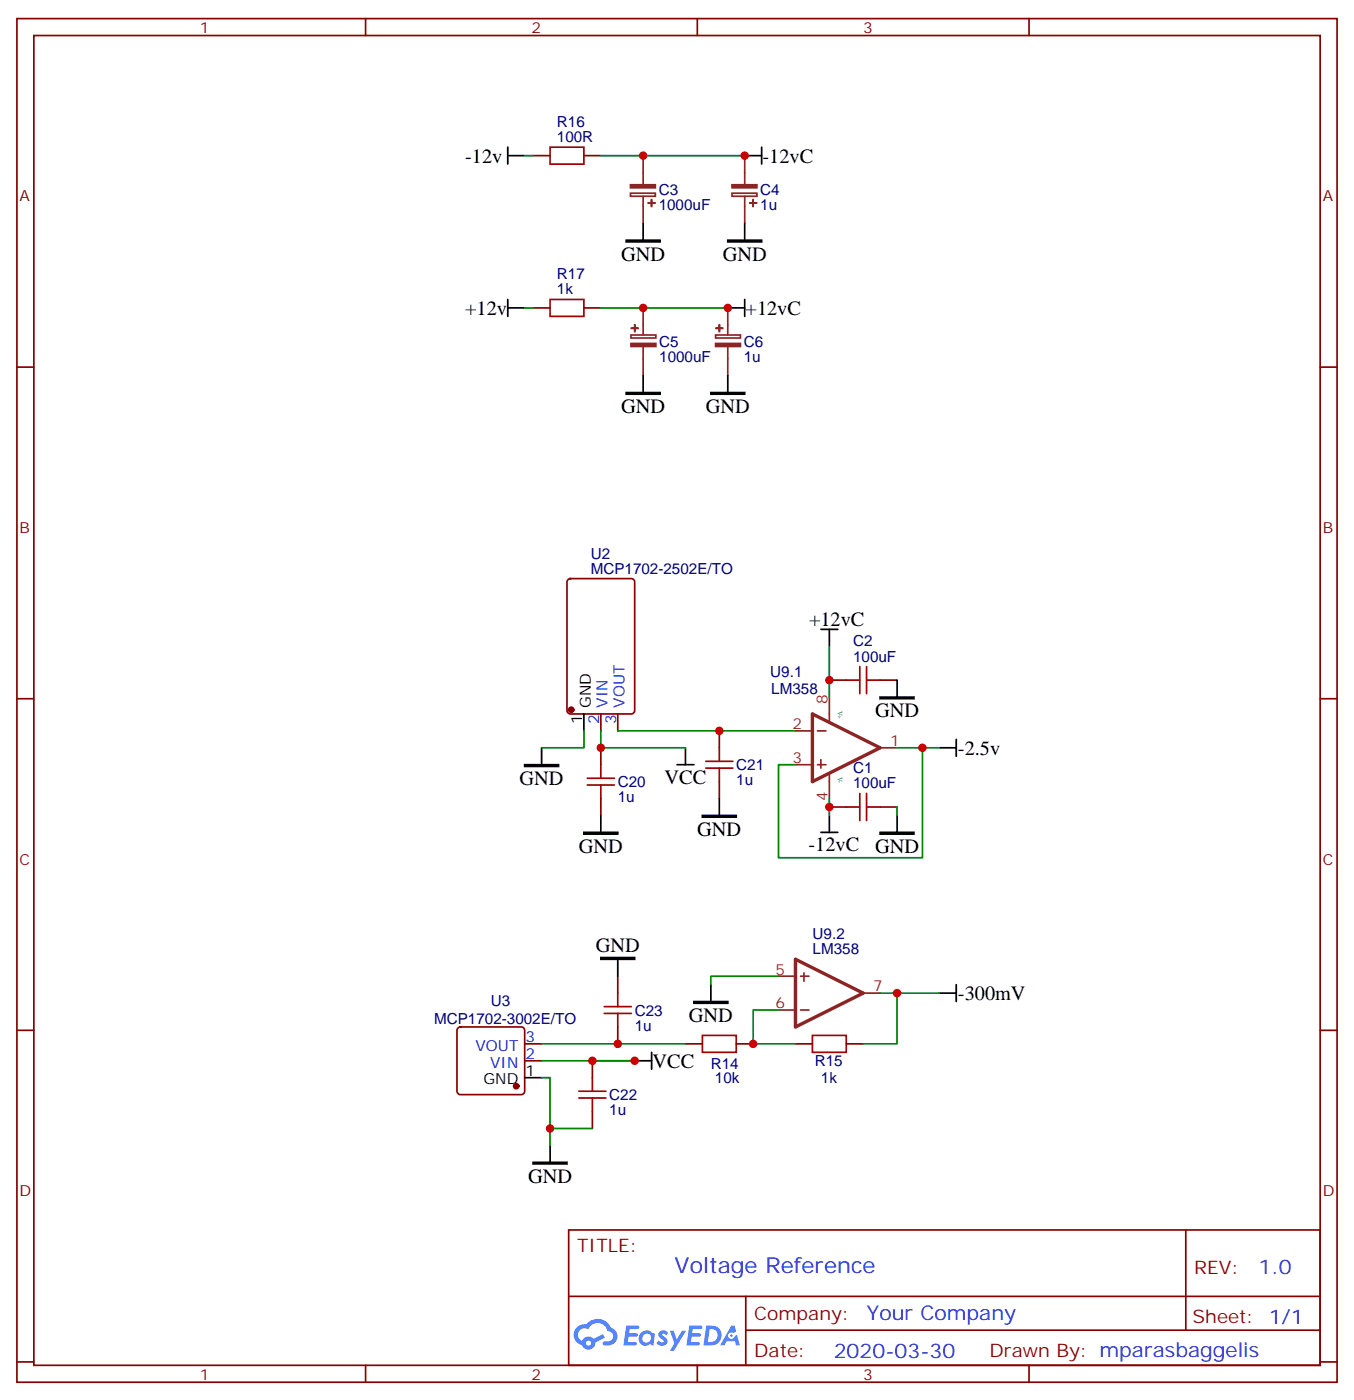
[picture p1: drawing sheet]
<svg xmlns="http://www.w3.org/2000/svg" width="282mm" height="292mm" viewBox="0 0 282 292" stroke-linecap="round" stroke-linejoin="round" font-family="sans-serif">
<g fill="none" stroke="#870000" stroke-width=".35">
<path d="M3.5 3.9h275.2v284.3h-275.2zM7.1 7.4h268.1v277.3h-268.1zM76.2 3.9v3.5M145.3 3.9v3.5M214.5 3.9v3.5M3.5 76.6h3.6M275.2 76.6h3.5M3.5 145.7h3.6M275.2 145.7h3.5M3.5 214.8h3.6M275.2 214.8h3.5M118.5 256.5h156.7v28.2h-156.7z"/>
<path d="M247.2 256.5v20.9M118.6 270.3h156.4M155.4 277.4h119.6M155.4 270.3v14.1M3.5 284h3.6M76.2 284.7v3.5M145.3 284.7v3.5M214.5 284.7v3.5M275.2 284h3.5"/>
</g>
<g fill="#5487ff">
<path d="M137.5 277.6a1.22 1.22 0 0 1 1.7 .3l-.3 .6a.47 .47 0 0 0-.4-.4 .47 .47 0 0 0-.5 .2l.1 .1a1.55 1.55 0 0 1 1 1.5 1.34 1.34 0 0 1-2.3 .2l.5-.6 .7 .4a.29 .29 0 0 0 .4-.2 .29 .29 0 0 0-.3-.3 1.04 1.04 0 0 1-.6-1.8z"/>
<path d="M130.5 276.4h2.1a.43 .43 0 0 1 .5 .1 .43 .43 0 0 1 .1 .5l-.3 .1h-1.6l-.2 .9h1.6a.37 .37 0 0 1 .3 .4 .37 .37 0 0 1-.4 .3h-1.6l-.1 1.1h1.2a.43 .43 0 0 1 .5 .1 .43 .43 0 0 1 .1 .5l-.3 .2h-2.5z"/>
<path d="M143.7 276.4h2.1a.43 .43 0 0 1 .5 .1 .43 .43 0 0 1 .1 .5l-.4 .1h-1.6l-.1 .9h1.5a.37 .37 0 0 1 .3 .4 .37 .37 0 0 1-.4 .3h-1.5l-.2 1.1h1.3a.43 .43 0 0 1 .5 .1 .43 .43 0 0 1 .1 .5l-.4 .1h-2.4z"/>
<path d="M152.4 276.4h.7l.3 1.3-.6 .3a.69 .69 0 0 0-1 .2 .69 .69 0 0 0 .5 1 .69 .69 0 0 0 .8-.6l.5-.3 .6 2.2h-.8l-.2-.8h-1.7l-.5 .8h-.9z"/>
<path d="M139.6 277.5h.8l.6 1.8 1.1-1.8h.9l-2.5 4.2h-.9l.9-1.6z"/>
<path d="M147.2 276.4l-.6 4.2h1.4a2.11 2.11 0 0 0 2.4-2.2 2.11 2.11 0 0 0-2.5-2zM147.9 277.1a1.39 1.39 0 0 1 1.7 1.5 1.39 1.39 0 0 1-1.8 1.2h-.3z"/>
<path d="M133.5 278a1.47 1.47 0 0 0-.1 2.1 1.47 1.47 0 0 0 2.1 .1l.7 .4 .3-2.3-.2-.3h-.4a1.49 1.49 0 0 0-2.4 0zM134.2 278.4a.92 .92 0 0 1 1.5 .5 .92 .92 0 0 1-1.2 1 .9 .9 0 0 1-.3-1.5z"/>
<path d="M120.2 276.8a2.18 2.18 0 0 0 1.1 3.7 1.44 1.44 0 0 0 1.6 .9 1.44 1.44 0 0 0 1.2-1.5l2-1-.4-.7-2 1a1.47 1.47 0 0 0-2.4 .4 1.39 1.39 0 0 1-.6-1.9 1.39 1.39 0 0 1 2-.5 2.08 2.08 0 0 1 2.1-1.3 2.08 2.08 0 0 1 1.8 1.7 1.07 1.07 0 0 1 1.2 1 1.07 1.07 0 0 1-1 1.1h-.7a.43 .43 0 0 0-.5 .4 .43 .43 0 0 0 .4 .5 2 2 0 0 0 2.4-1.1 2 2 0 0 0-.6-2.5l-.5-.2a2.98 2.98 0 0 0-5.1-.7l-1 .1zM122.1 280.1a.55 .55 0 0 1 1.1 0 .55 .55 0 0 1-1.1 0z"/>
<circle cx="152.5" cy="278.5" r=".26"/>
</g>
<g fill="none" stroke="#8c2424" stroke-width=".35">
<path d="M134.1 32.5v6M155.2 32.5v6M131.4 40.3h5.2v.6h-5.2zM134.1 40.9v5.7M152.6 40.3h5.2v.6h-5.2zM155.2 40.9v5.7M131.5 69.8h5.2v.7h-5.2zM134.1 64.2v5.6M134.1 72.3v6M149.2 69.8h5.1v.7h-5.1zM151.7 64.2v5.6M151.7 72.3v6"/>
<path d="M165.8 159.5h3.5M165.8 152.4h3.5M170.4 159.5h1.8M170.4 152.4h1.8M171.1 158.4v1.8M172.9 145.3v5.3M183.4 155.9h3.6M172.9 161.2v5.3M162.3 203.6h3.5M162.3 210.6h3.5M166.9 203.6h1.7M166.9 210.6h1.7"/>
<path d="M167.6 202.8v1.8M179.9 207.1h3.5"/>
</g>
<path d="M169.3 148.9l14.1 7-14.1 7.1zM165.8 200l14.1 7.1-14.1 7z" fill="none" stroke="#8c2424" stroke-width=".71"/>
<g fill="none" stroke="#a10000" stroke-width=".35">
<path d="M114.7 30.7h7v3.5h-7zM114.7 62.4h7v3.6h-7zM179.2 139v5.6M180.6 139v5.6M125.2 159.5v2.8M147.1 158.8h5.7M149.9 155.9v2.9M176.4 141.8h2.8M180.6 141.8h2.8M122.4 163.7h5.7M122.4 162.3h5.7M125.2 163.7v2.8"/>
<path d="M147.1 160.2h5.7M149.9 160.2v2.8M176.4 168.3h2.8M179.2 165.5v5.6M180.6 165.5v5.6M180.6 168.3h2.8M125.9 209.9h5.7M125.9 211.3h5.7M128.8 207.1v2.8M128.8 211.3v2.8M146.4 215.9h7.1v3.5h-7.1zM169.3 215.9h7.1v3.5h-7.1z"/>
<path d="M120.6 229h5.7M120.6 227.5h5.7M123.5 224.7v2.8M123.5 229v2.8"/>
</g>
<g fill="none" stroke="#870000" stroke-width=".35">
<path d="M111.1 32.5h3.6M121.7 32.5h3.5M111.1 64.2h3.6M121.7 64.2h3.5M118.4 120.9l.5-.3h12.7a.71 .71 0 0 1 .7 .8v26.8a.76 .76 0 0 1-.7 .7h-12.7a.76 .76 0 0 1-.7-.7v-26.8zM125.2 148.9v3.5M125.2 155.9v3.6M128.8 148.9v3.5M149.9 152.4v3.5M172.9 141.8h3.5M183.4 141.8h3.6M125.2 166.5v3.5"/>
<path d="M149.9 163v3.5M172.9 168.3h3.5M183.4 168.3h3.6M95.5 214.3l.5-.2h12.7a.71 .71 0 0 1 .7 .7v12.7a.76 .76 0 0 1-.7 .7h-12.7a.76 .76 0 0 1-.8-.7v-12.7zM109.4 217.7h3.5M128.8 203.6v3.5M128.8 214.1v3.6M142.9 217.7h3.5M153.5 217.7h3.5M165.8 217.7h3.5M176.4 217.7h3.5M109.4 221.2h3.5"/>
<path d="M123.5 221.2v3.5M123.5 231.8v3.5"/>
</g>
<g fill="#8c2424" stroke="#8c2424" stroke-width=".35">
<path d="M131.4 38.5h5.2v.7h-5.2z"/>
<path d="M135.1 42.3h1.4z"/>
<path d="M135.8 41.6v1.4z"/>
<path d="M152.6 38.5h5.2v.7h-5.2z"/>
<path d="M156.3 42.3h1.4z"/>
<path d="M157 41.6v1.4z"/>
<path d="M131.5 71.6h5.2v.6h-5.2z"/>
<path d="M131.6 68.4l1.4 .1z"/>
<path d="M132.3 67.7v1.4z"/>
<path d="M149.2 71.6h5.1v.6h-5.1z"/>
<path d="M149.2 68.4l1.4 .1z"/>
<path d="M149.9 67.7l.1 1.4z"/>
</g>
<g fill="#870000" stroke="#870000" stroke-width=".35">
<circle cx="107.6" cy="226.5" r=".53"/>
<circle cx="119.1" cy="148" r=".53"/>
</g>
<g fill="none" stroke="#000" stroke-width=".35">
<path d="M105.8 32.5h3.6M105.8 30.7v3.5M155.2 32.5h3.5M158.7 30.7v3.5M134.1 46.6v3.5M155.2 46.6v3.5M105.8 64.2h3.6M105.8 62.4v3.6M134.1 78.3v3.5M151.7 78.3v3.5M151.7 64.2h3.5M155.2 62.4v3.6"/>
<path d="M171.1 131.2h3.5M172.9 131.2v3.6M112.9 155.9v3.6M121.7 148.9v3.5M141.1 159.5h3.5M142.9 155.9v3.6M187 141.8v3.5M195.8 155.9h3.5M199.3 154.2v3.5M125.2 170v3.6M149.9 166.5v3.5M171.1 173.6h3.5"/>
<path d="M172.9 170v3.6M187 170v3.6M128.8 200v3.6M135.8 219.4v3.6M148.2 205.3v3.5M195.8 207.1h3.5M199.3 205.3v3.5M109.4 224.7h3.5M114.7 238.8v3.6M132.3 221.2h3.5"/>
</g>
<path d="M130.5 50.1h7.1v.3h-7.1zM151.7 50.1h7v.3h-7zM130.5 81.8h7.1v.4h-7.1zM148.2 81.8h7v.4h-7zM109.4 159.5h7v.3h-7zM183.4 145.3h7.1v.4h-7.1zM121.7 173.6h7.1v.3h-7.1zM146.4 170h7.1v.4h-7.1zM183.4 173.6h7.1v.3h-7.1zM125.2 199.7h7.1v.3h-7.1zM144.6 208.8h7.1v.4h-7.1zM111.1 242.4h7.1v.3h-7.1z" fill="#000" stroke="#000" stroke-width=".35"/>
<g fill="none" stroke="#008700" stroke-width=".35">
<path d="M109.4 32.5h1.7M125.2 32.5h30M109.4 64.2h1.7M125.2 64.2h26.5M172.9 134.8v10.5M121.7 152.4v3.5h-8.8M125.2 152.4v3.5h17.7M128.8 152.4h37M187 155.9h5.3M195.8 155.9h-3.5v23h-30v-19.4h3.5M172.9 166.5v3.5M187 168.3v1.7"/>
<path d="M112.9 217.7h30M162.3 203.6h-14.1v1.7M162.3 210.6h-5.3v7.1h8.8M183.4 207.1h12.4M187 207.1v10.6h-7.1M112.9 224.7h1.8v14.1M112.9 221.2h19.4M114.7 235.3h8.8"/>
</g>
<g fill="#c00">
<circle cx="192.3" cy="155.9" r=".88"/>
<circle cx="157" cy="217.7" r=".88"/>
<circle cx="187" cy="207.1" r=".88"/>
<circle cx="172.9" cy="168.3" r=".88"/>
<circle cx="172.9" cy="141.8" r=".88"/>
<circle cx="134.1" cy="64.2" r=".88"/>
<circle cx="151.7" cy="64.2" r=".88"/>
<circle cx="155.2" cy="32.5" r=".88"/>
<circle cx="134.1" cy="32.5" r=".88"/>
<circle cx="125.2" cy="155.9" r=".88"/>
<circle cx="149.9" cy="152.4" r=".88"/>
<circle cx="132.3" cy="221.2" r=".88"/>
<circle cx="123.5" cy="221.2" r=".88"/>
<circle cx="114.7" cy="235.3" r=".88"/>
<circle cx="128.8" cy="217.7" r=".88"/>
</g>
<text font-size="4.6" fill="#00f" x="140.6" y="265.5">Voltage Reference</text>
<g font-size="4.2">
<text x="96.9" y="33.9">-12v</text>
<text x="158.9" y="33.9">-12vC</text>
<text x="129.5" y="54.3">GND</text>
<text x="150.6" y="54.3">GND</text>
<text x="96.9" y="65.6">+12v</text>
<text x="155.4" y="65.6">+12vC</text>
<text x="129.5" y="86.1">GND</text>
<text x="147.1" y="86.1">GND</text>
<text x="168.6" y="130.5">+12vC</text>
<text x="182.4" y="149.6">GND</text>
<text x="199.7" y="157.3">-2.5v</text>
<text x="108.3" y="163.7">GND</text>
<text x="138.5" y="163.4">VCC</text>
<text x="120.6" y="177.8">GND</text>
<text x="145.3" y="174.3">GND</text>
<text x="168.5" y="177.5">-12vC</text>
<text x="182.4" y="177.8">GND</text>
<text x="124.2" y="198.6">GND</text>
<text x="199.7" y="208.5">-300mV</text>
<text x="143.6" y="213.1">GND</text>
<text x="136" y="222.6">VCC</text>
<text x="110.1" y="246.6">GND</text>
</g>
<g font-size="4.2" fill="#00f">
<text x="262.3" y="265.7">1.0</text>
<text x="180.7" y="275.3">Your Company</text>
<text x="173.8" y="283.1">2020-03-30</text>
</g>
<g font-size="3.9" fill="#800">
<text x="120.3" y="261.1">TITLE:</text>
<text x="248.9" y="265.7">REV:</text>
<text x="157.2" y="275.3">Company:</text>
<text x="248.6" y="275.9">Sheet: 1/1</text>
<text x="157.2" y="282.9">Date:</text>
<text x="206.2" y="283">Drawn By: mparasbaggelis</text>
</g>
<g font-size="3.2" fill="#800">
<text x="41.6" y="6.9">1</text>
<text x="110.8" y="6.9">2</text>
<text x="179.9" y="6.9">3</text>
<text x="4.1" y="42">A</text>
<text x="275.7" y="42">A</text>
<text x="4.1" y="111.1">B</text>
<text x="275.7" y="111.1">B</text>
<text x="4.1" y="180.3">C</text>
<text x="275.7" y="180.3">C</text>
<text x="4.1" y="249.4">D</text>
<text x="275.7" y="249.4">D</text>
<text x="41.6" y="287.7">1</text>
<text x="110.8" y="287.7">2</text>
<text x="179.9" y="287.7">3</text>
</g>
<g font-size="3.2" fill="#000080">
<text x="116.1" y="29.6">100R</text>
<text x="116.1" y="26.4">R16</text>
<text x="137.3" y="40.6">C3</text>
<text x="158.5" y="40.6">C4</text>
<text x="137.3" y="43.8">1000uF</text>
<text x="158.5" y="43.8">1u</text>
<text x="116.1" y="58.2">R17</text>
<text x="116.1" y="61.4">1k</text>
<text x="137.4" y="75.6">1000uF</text>
<text x="137.4" y="72.4">C5</text>
<text x="155" y="75.6">1u</text>
<text x="155" y="72.4">C6</text>
<text x="123.1" y="119.6">MCP1702-2502E/TO</text>
<text x="123.1" y="116.5">U2</text>
<text x="177.8" y="137.9">100uF</text>
<text x="177.8" y="134.7">C2</text>
<text x="160.6" y="141.2">U9.1</text>
<text x="160.8" y="144.7">LM358</text>
<text x="153.5" y="160.6">C21</text>
<text x="177.8" y="161.2">C1</text>
<text x="128.8" y="167.3">1u</text>
<text x="128.8" y="164.1">C20</text>
<text x="153.5" y="163.8">1u</text>
<text x="177.8" y="164.4">100uF</text>
<text x="169.4" y="195.7">U9.2</text>
<text x="169.4" y="198.9">LM358</text>
<text x="102.3" y="209.8">U3</text>
<text x="90.5" y="213.6">MCP1702-3002E/TO</text>
<text x="132.3" y="214.9">1u</text>
<text x="132.3" y="211.8">C23</text>
<text x="148.2" y="223">R14</text>
<text x="149" y="225.8">10k</text>
<text x="169.8" y="222.3">R15</text>
<text x="171.1" y="225.8">1k</text>
<text x="127" y="232.6">1u</text>
<text x="127" y="229.4">C22</text>
</g>
<g font-size="3.2">
<text x="123.1" y="147.6" transform="rotate(-90 123.1 147.6)">GND</text>
<text x="121.4" y="151.1" transform="rotate(-90 121.4 151.1)">1</text>
<text x="100.8" y="226.1">GND</text>
<text x="109.5" y="224.4">1</text>
</g>
<g font-size="3.2" fill="#00f">
<text x="126.6" y="147.6" transform="rotate(-90 126.6 147.6)">VIN</text>
<text x="130.2" y="147.6" transform="rotate(-90 130.2 147.6)">VOUT</text>
<text x="124.9" y="151.1" transform="rotate(-90 124.9 151.1)">2</text>
<text x="128.4" y="151.1" transform="rotate(-90 128.4 151.1)">3</text>
<text x="99.1" y="219.1">VOUT</text>
<text x="109.5" y="220.8">2</text>
<text x="109.5" y="217.3">3</text>
<text x="102.2" y="222.6">VIN</text>
</g>
<g font-size="3.2" fill="#8d2323">
<text x="172.5" y="146.8" transform="rotate(-90 172.5 146.8)">8</text>
<text x="165.2" y="152">2</text>
<text x="185.6" y="155.6">1</text>
<text x="165.2" y="159.1">3</text>
<text x="172.5" y="167.1" transform="rotate(-90 172.5 167.1)">4</text>
<text x="161.7" y="203.2">5</text>
<text x="182" y="206.7">7</text>
<text x="161.7" y="210.3">6</text>
</g>
<g font-size="1.4" fill="#238d23">
<text x="174.6" y="148.2" transform="rotate(90 174.6 148.2)">V+</text>
<text x="174.6" y="161.9" transform="rotate(90 174.6 161.9)">V-</text>
</g>
</svg>
